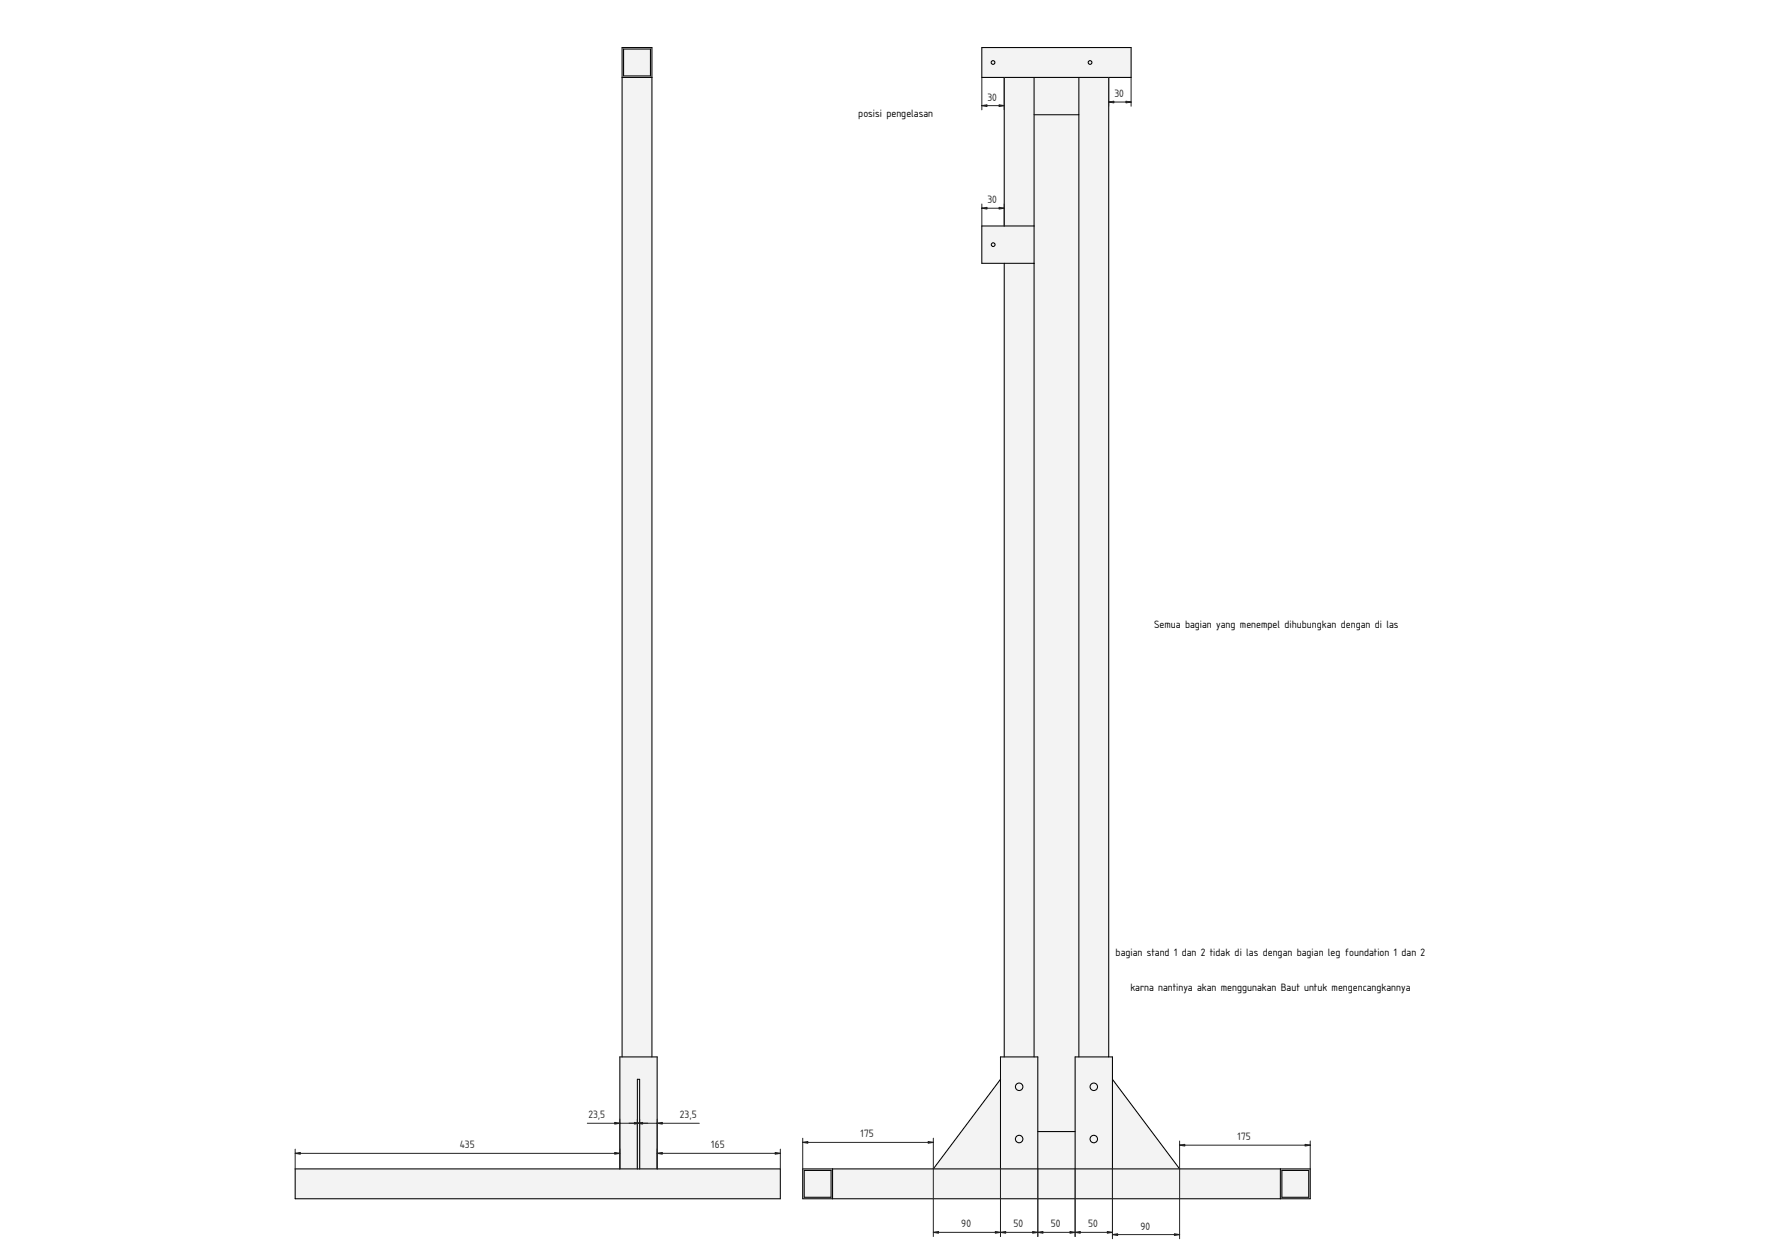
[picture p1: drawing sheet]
<svg xmlns="http://www.w3.org/2000/svg" width="1189mm" height="841mm" viewBox="0 0 1189 841" stroke-linecap="round" stroke-linejoin="round" font-family="sans-serif">
<g fill="#f1f3f5">
<path d="M745 723l45 60h-45z"/>
<path d="M670 723v60h-45z"/>
<path d="M658 32h100v20h-15v656h2v15l45 60h88v20h-340v-20h87l45-60v-15h3v-532h-15v-25h15v-99h-15z" fill-rule="evenodd"/>
<path d="M693 77h30v631h-3v50h-25v-50h-2z" fill-rule="evenodd"/>
<path d="M723 52h20v656h-20z" fill-rule="evenodd"/>
<path d="M673 176h20v532h-20z" fill-rule="evenodd"/>
<path d="M558 783h300v20h-300z" fill-rule="evenodd"/>
<path d="M658 32h100v20h-100z" fill-rule="evenodd"/>
<path d="M673 52h20v99h-20z" fill-rule="evenodd"/>
<path d="M720 708h25v75h-25z" fill-rule="evenodd"/>
<path d="M670 708h25v75h-25z" fill-rule="evenodd"/>
<path d="M658 151h35v25h-35z" fill-rule="evenodd"/>
<path d="M693 52h30v25h-30z" fill-rule="evenodd"/>
<path d="M695 758h25v25h-25z" fill-rule="evenodd"/>
<path d="M538 783h20v20h-20z" fill-rule="evenodd"/>
<path d="M858 783h20v20h-20z" fill-rule="evenodd"/>
<path d="M539 784h18v18h-18z" fill-rule="evenodd"/>
<path d="M859 784h18v18h-18z" fill-rule="evenodd"/>
<circle cx="733" cy="763" r="2.5"/>
<circle cx="683" cy="728" r="2.5"/>
<circle cx="733" cy="728" r="2.5"/>
<circle cx="683" cy="763" r="2.5"/>
<circle cx="665" cy="164" r="1.2"/>
<circle cx="730" cy="42" r="1.2"/>
<circle cx="665" cy="42" r="1.2"/>
</g>
<g fill="none" stroke="#000" stroke-width=".7">
<path d="M658 32h100v20h-100zM673 52v99M693 52v656M723 52v656M743 52v656M693 77h30M693 151h-35v25h35M673 176v532M670 723l-45 60M745 723l45 60M695 758h25M538 783h340v20h-340z"/>
<path d="M539 784h18v18h-18zM558 783v20M670 783v-75h25v75M720 783v-75h25v75M858 783v20M859 784h18v18h-18z"/>
<circle cx="665" cy="42" r="1.2"/>
<circle cx="730" cy="42" r="1.2"/>
<circle cx="665" cy="164" r="1.2"/>
<circle cx="683" cy="728" r="2.5"/>
<circle cx="733" cy="728" r="2.5"/>
<circle cx="683" cy="763" r="2.5"/>
<circle cx="733" cy="763" r="2.5"/>
</g>
<g fill="none" stroke="#212529" stroke-width=".67">
<path d="M658 52v22M673 52v22M743 52v19M758 52v19M658 71h15M743 68h15M658 137v14M658 139h15M673 137v14M538 765h87M538 762v21M625 762v66"/>
<path d="M790 767h88M790 764v65M878 764v19M670 783v45M695 783v45M720 783v45M745 783v46M625 825h120M745 827h45"/>
</g>
<g fill="#212529" stroke="#212529" stroke-width=".67">
<path d="M754 68h4l-4 1z"/>
<path d="M743 68h3v1z"/>
<path d="M669 70l4 1h-4z"/>
<path d="M658 71l3-1v1z"/>
<path d="M658 139h3v1z"/>
<path d="M669 139h4l-4 1z"/>
<path d="M538 765l3-1v2z"/>
<path d="M622 764l3 1-3 1z"/>
<path d="M874 766l4 1h-4z"/>
<path d="M790 767l4-1v1z"/>
<path d="M667 825h3l-3 1z"/>
<path d="M625 825h4v1z"/>
<path d="M717 825h3l-3 1z"/>
<path d="M695 825h4v1z"/>
<path d="M692 825h3l-3 1z"/>
<path d="M670 825h4v1z"/>
<path d="M742 825h3l-3 1z"/>
<path d="M720 825h4v1z"/>
<path d="M787 826l3 1h-3z"/>
<path d="M745 827l4-1v1z"/>
</g>
<g fill="#f1f3f5">
<path d="M417 32h20v676h3v75h83v20h-325v-20h217v-75h2z" fill-rule="evenodd"/>
<path d="M417 52h20v656h-20z" fill-rule="evenodd"/>
<path d="M198 783h325v20h-325z" fill-rule="evenodd"/>
<path d="M415 708h25v75h-12v-60h-1v60h-12z" fill-rule="evenodd"/>
<path d="M417 32h20v20h-20z" fill-rule="evenodd"/>
<path d="M418 33h18v18h-18z" fill-rule="evenodd"/>
<path d="M427 723h1v60h-1z" fill-rule="evenodd"/>
</g>
<path d="M418 33h18v18h-18zM417 52h20M417 708v-676h20v676M198 783h325v20h-325zM415 783v-75h25v75M427 783v-60h1v60" fill="none" stroke="#000" stroke-width=".7"/>
<path d="M393 752h75M415 749v34M427 749v34M428 749v34M440 749v34M198 772h217M198 769v14M440 772h83M523 769v14" fill="none" stroke="#212529" stroke-width=".67"/>
<g fill="#212529" stroke="#212529" stroke-width=".67">
<path d="M519 772h4l-4 1z"/>
<path d="M440 772h4v1z"/>
<path d="M440 752h4v1z"/>
<path d="M425 752h3l-3 1z"/>
<path d="M412 752h3l-3 1z"/>
<path d="M427 752h3v1z"/>
<path d="M198 772h3v1z"/>
<path d="M412 772h3l-3 1z"/>
</g>
<g font-size="6.7" fill="#212529">
<text x="746" y="65">30</text>
<text x="661" y="67">30</text>
<text x="661" y="136">30</text>
<text x="394" y="749">23,5</text>
<text x="455" y="749">23,5</text>
<text x="576" y="762">175</text>
<text x="829" y="763">175</text>
<text x="308" y="769">435</text>
<text x="476" y="769">165</text>
<text x="644" y="822">90</text>
<text x="679" y="822">50</text>
<text x="704" y="822">50</text>
<text x="729" y="822">50</text>
<text x="764" y="823">90</text>
</g>
<g font-size="6.7">
<text x="575" y="78">posisi pengelasan</text>
<text x="773" y="421">Semua bagian yang menempel dihubungkan dengan di las</text>
<text x="747" y="640">bagian stand 1 dan 2 tidak di las dengan bagian leg foundation 1 dan 2</text>
<text x="757" y="663">karna nantinya akan menggunakan Baut untuk mengencangkannya</text>
</g>
</svg>
